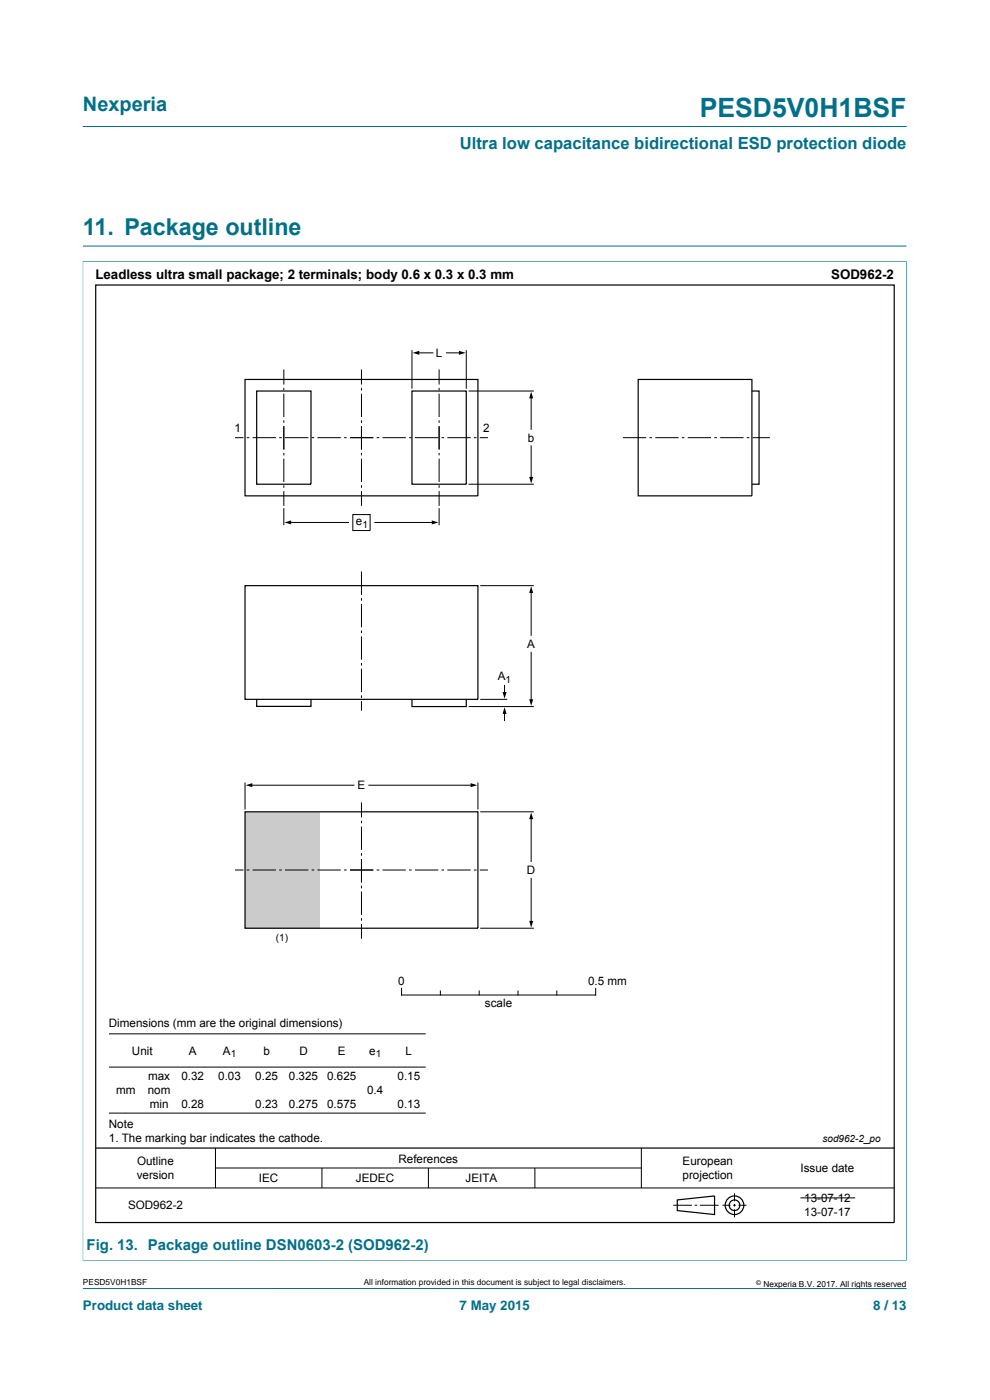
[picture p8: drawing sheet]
<svg xmlns="http://www.w3.org/2000/svg" width="210mm" height="297mm" viewBox="0 0 210 297" stroke-linecap="round" stroke-linejoin="round" font-family="sans-serif">
<path d="M17.6 26.8h174.7M17.5 55.5h174.9M17.6 52.2h174.7M17.6 55.4v212M192.3 55.4v212M17.5 267.4h174.9M17.6 273.3h174.7" fill="none" stroke="#007088" stroke-width=".21"/>
<g fill="none" stroke="#000" stroke-width=".21">
<path d="M101.9 124.2h11.3M112.7 125.5v9.3M112.7 138.4v10.2M99.4 149.9h13.8M101.9 148.4h5.7M107 145.4v1.7M107 151.2v1.7M23.1 219.3h67.2M85.2 209.7v1.4h41.1v-1.4M93.4 210.2v.9M101.6 210.2v.9M109.9 210.2v.9"/>
<path d="M118.1 210.2v.9M23.1 226.4h67.2M23.1 236.1h67.2M20.3 252h169.4M45.7 243.6v8.4M45.7 247.8h90.3M68.3 247.8v4.2M90.9 247.8v4.2M113.5 247.8v4.2M136 243.6v8.4M142.8 255.7h4M147.3 255.7h.6"/>
<path d="M148.5 255.7h3.9M153.3 255.7h1.7M155.5 255.7h.6M155.8 253.1v1.7M155.8 255.4v.6M155.8 256.5v1.7M156.7 255.7h1.6M169.8 254.1h11.6"/>
</g>
<g fill="none" stroke="#000" stroke-width=".25">
<path d="M20.3 60.5h169.4v198.9h-169.4zM52 124.2h49.4v24.2h-49.4zM54.4 148.3v1.6h11.6v-1.5M87.4 148.4v1.5h11.5v-1.5M20.3 243.6h169.4M143.7 254.6l7.9-.9v4l-7.9-.9z"/>
<circle cx="155.8" cy="255.7" r="1.13"/>
<circle cx="155.8" cy="255.7" r="1.98"/>
</g>
<path d="M112.7 124.4l.4 1.4h-.8zM107 150l.5 1.4h-.9zM106.6 146.8h.9l-.5 1.4zM112.3 148.3h.8l-.4 1.5z" fill="#000"/>
<path d="M52 172.2h15.7v24.7h-15.7z" fill="#cbcbcb"/>
<g fill="none" stroke="#000" stroke-width=".21">
<path d="M60.2 78.4v3.2M76.7 78.4v3.2M87.4 74.3v8.2M88.7 74.9h3.1M93.1 78.4v3.2M94.7 74.9h2.9M98.9 74.3v8.2M49.9 92.8h1.7M52.3 92.8h.6M53.6 92.8h4.9M59.2 92.8h.6M60.2 82.3v.5"/>
<path d="M60.2 83.5v5M60.2 89.2v.5M60.2 90.4v5M60.2 96.1v.5M60.2 97.3v4.9M60.5 92.8h4.9M66.1 92.8h.5M67.3 92.8h5M73 92.8h.5M74.2 92.8h5M76.7 82.3v.5M76.7 83.5v5"/>
<path d="M76.7 89.2v.5M76.7 90.4v5M76.7 96.1v.5M76.7 97.3v4.9M79.9 92.8h.5M81.1 92.8h5M86.8 92.8h.5M88 92.8h5M93.1 82.3v.5M93.1 83.5v5M93.1 89.2v.5M93.1 90.4v5"/>
<path d="M93.1 96.1v.5M93.1 97.3v4.9M93.7 92.8h.5M94.9 92.8h4.9M99.4 83h13.8M100.5 92.8h.6M101.8 92.8h1.7M112.7 84.2v6.9M112.7 94.6v6.9M132.1 92.8h5M137.8 92.8h.5M139 92.8h4.9"/>
<path d="M144.7 92.8h.5M145.9 92.8h4.9M151.5 92.8h.6M152.8 92.8h4.9M158.4 92.8h.5M159.7 92.8h3.6M60.2 102.9v.6M60.2 104.2v3.1M60.2 107.8v3.6M61.5 110.8h12.4M74.8 109.2h3.7v3.4h-3.7zM76.7 102.9v.6"/>
<path d="M76.7 104.2v3.1M79.5 110.8h12.4M93.1 102.9v.6M93.1 104.2v3.1M93.1 107.8v3.6M99.4 102.7h13.8M76.7 121.2v5M76.7 126.9v.5M76.7 128.1v5M76.7 133.8v.5M76.7 135v4.9M76.7 140.6v.6"/>
<path d="M76.7 141.9v4.9M76.7 147.5v.6M76.7 148.8v2M52 166v5.7M53.2 166.6h21.9M76.7 170.2v3.2M76.7 174.1v.6M76.7 175.4v4.9M78.3 166.6h21.8M101.4 166v5.7M101.9 172.2h11.3M112.7 173.5v9.3"/>
<path d="M49.9 184.6h1.7M52.3 184.6h.6M53.6 184.6h4.9M59.2 184.6h.6M60.5 184.6h4.9M66.1 184.6h.5M67.3 184.6h5M73 184.6h.5M74.2 184.6h5M76.7 181v.5M76.7 182.2v5M76.7 187.9v.5"/>
<path d="M76.7 189.1v5M76.7 194.8v.5M76.7 196v3.1M79.9 184.6h.5M81.1 184.6h5M86.8 184.6h.5M88 184.6h5M93.7 184.6h.5M94.9 184.6h4.9M100.5 184.6h.6M101.8 184.6h1.7M101.9 196.9h11.3"/>
<path d="M112.7 186.3v9.3"/>
</g>
<path d="M87.5 74.9l1.4-.5v.9zM97.4 74.4l1.4 .5-1.4 .4zM112.7 83.1l.4 1.4h-.8zM60.3 110.8l1.5-.4v.9zM91.6 110.4l1.4 .4-1.4 .5zM112.3 101.2h.8l-.4 1.4zM52.1 166.6l1.4-.5v.9zM99.8 166.1l1.4 .5-1.4 .4zM112.7 172.4l.4 1.4h-.8zM112.3 195.4h.8l-.4 1.4z" fill="#000"/>
<path d="M52 80.5h49.4v24.7h-49.4zM54.4 83h11.6v19.7h-11.6zM87.4 83h11.5v19.7h-11.5zM135.4 80.5h24.1v24.7h-24.1zM159.5 83h1.5v19.7h-1.5M52 172.2h49.4v24.7h-49.4z" fill="none" stroke="#000" stroke-width=".25"/>
<text font-size="5.6" fill="#007088" x="148.4" y="24.8">PESD5V0H1BSF</text>
<text font-size="4.9" fill="#007088" x="17.6" y="49.8">11. Package outline</text>
<text font-size="4.2" fill="#007088" x="17.6" y="23.6">Nexperia</text>
<text font-size="3.5" fill="#007088" x="97.5" y="31.7">Ultra low capacitance bidirectional ESD protection diode</text>
<text font-size="3.2" fill="#007088" x="18.4" y="265.2">Fig. 13. Package outline DSN0603-2 (SOD962-2)</text>
<g font-size="2.8">
<text x="20.2" y="59.2">Leadless ultra small package; 2 terminals; body 0.6 x 0.3 x 0.3 mm</text>
<text x="176.3" y="59.2">SOD962-2</text>
</g>
<g font-size="2.8" fill="#007088">
<text x="17.6" y="277.9">Product data sheet</text>
<text x="97.5" y="277.9">7 May 2015</text>
<text x="185.2" y="277.9">8 / 13</text>
</g>
<g font-size="2.5">
<text x="92.5" y="75.7">L</text>
<text x="49.8" y="91.7">1</text>
<text x="102.5" y="91.7">2</text>
<text x="112" y="93.7">b</text>
<text x="75.5" y="111.4">e</text>
<text x="111.8" y="137.4">A</text>
<text x="105.6" y="144.4">A</text>
<text x="75.8" y="167.4">E</text>
<text x="111.8" y="185.4">D</text>
<text x="84.5" y="209.1">0</text>
<text x="124.7" y="209.1">0.5 mm</text>
<text x="102.9" y="213.7">scale</text>
<text x="23.1" y="217.9">Dimensions (mm are the original dimensions)</text>
<text x="28" y="223.8">Unit</text>
<text x="40.1" y="223.8">A</text>
<text x="47.3" y="223.8">A</text>
<text x="55.9" y="223.8">b</text>
<text x="63.5" y="223.8">D</text>
<text x="71.6" y="223.8">E</text>
<text x="78.3" y="223.8">e</text>
<text x="86" y="223.8">L</text>
<text x="24.6" y="232.1">mm</text>
<text x="31.4" y="232">nom</text>
<text x="31.4" y="229.1">max</text>
<text x="38.5" y="229.1">0.32</text>
<text x="46.3" y="229.1">0.03</text>
<text x="54.2" y="229.1">0.25</text>
<text x="61.3" y="229.1">0.325</text>
<text x="69.4" y="229.1">0.625</text>
<text x="77.9" y="232.1">0.4</text>
<text x="84.3" y="229.1">0.15</text>
<text x="23.1" y="239.2">Note</text>
<text x="31.8" y="235">min</text>
<text x="38.5" y="235">0.28</text>
<text x="54.2" y="235">0.23</text>
<text x="61.3" y="235">0.275</text>
<text x="69.4" y="235">0.575</text>
<text x="84.3" y="235">0.13</text>
<text x="23.1" y="242.2">1. The marking bar indicates the cathode.</text>
<text x="29" y="250.1">version</text>
<text x="29.1" y="247.2">Outline</text>
<text x="54.9" y="250.8">IEC</text>
<text x="75.5" y="250.8">JEDEC</text>
<text x="84.5" y="246.7">References</text>
<text x="98.7" y="250.8">JEITA</text>
<text x="144.8" y="247.2">European</text>
<text x="144.8" y="250.1">projection</text>
<text x="169.8" y="248.6">Issue date</text>
<text x="27.2" y="256.5">SOD962-2</text>
<text x="170.6" y="255">13-07-12</text>
<text x="170.6" y="257.9">13-07-17</text>
</g>
<g font-size="2.1">
<text x="76.9" y="111.9">1</text>
<text x="107.2" y="144.9">1</text>
<text x="58.5" y="199.7">(1)</text>
<text x="49" y="224.3">1</text>
<text x="79.7" y="224.3">1</text>
<text x="174.5" y="242.3">sod962-2_po</text>
</g>
<g font-size="1.8">
<text x="17.6" y="272.7">PESD5V0H1BSF</text>
<text x="77.2" y="272.7">All information provided in this document is subject to legal disclaimers.</text>
<text x="161.9" y="273">Nexperia B.V. 2017. All rights reserved</text>
</g>
<text font-size="1.4" x="160.4" y="272.6">©</text>
</svg>
